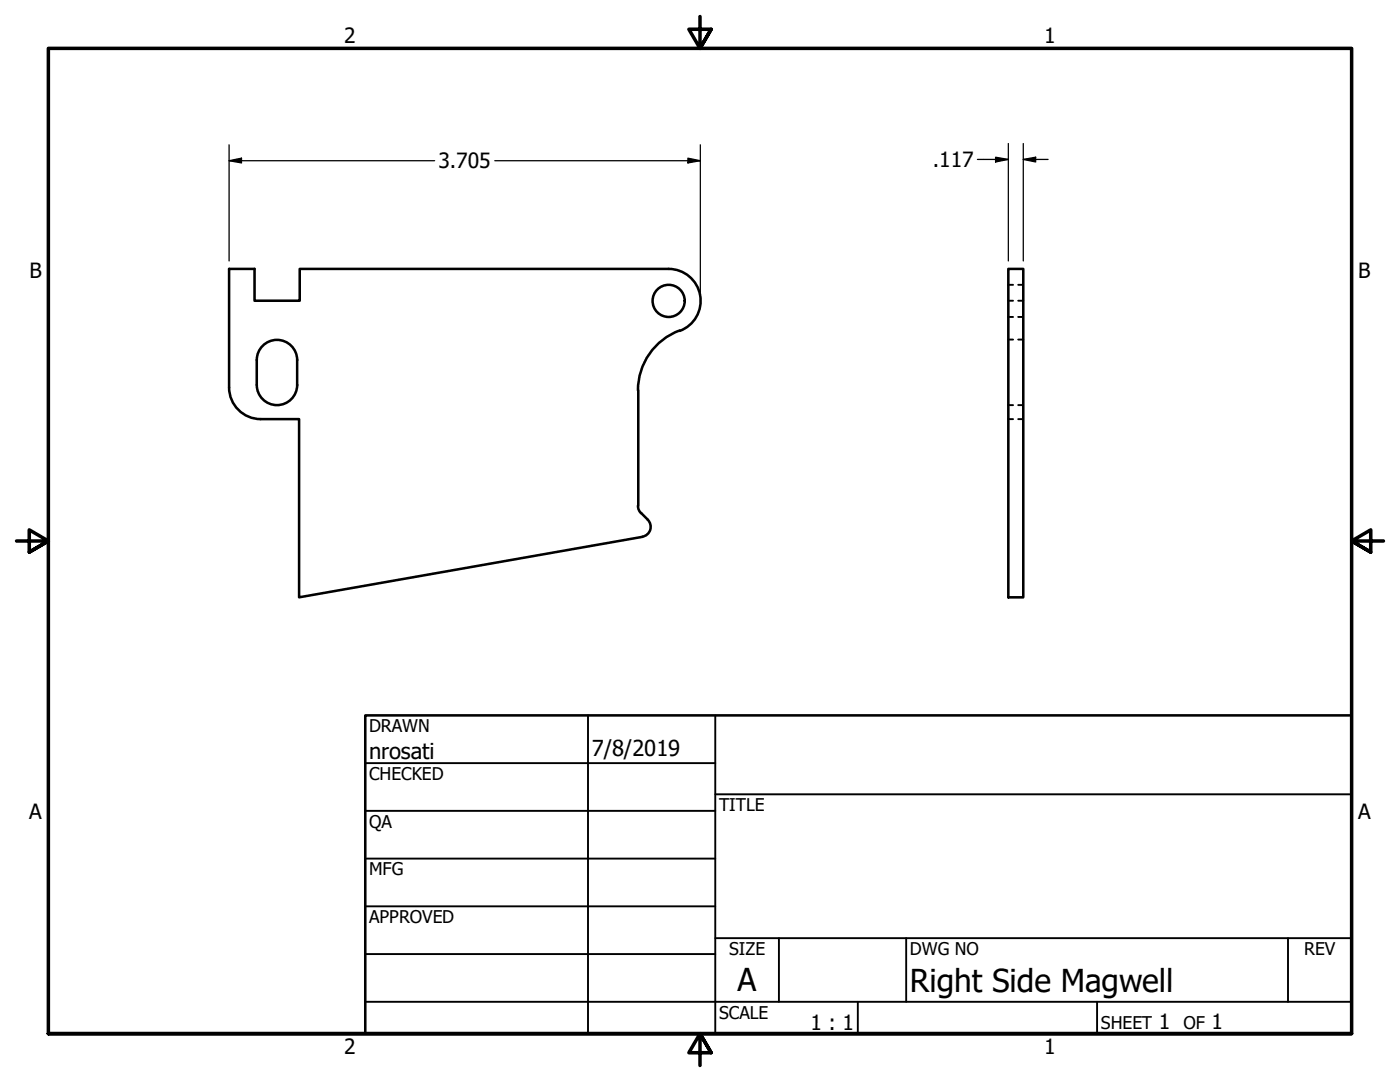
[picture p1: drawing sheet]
<svg xmlns="http://www.w3.org/2000/svg" width="279mm" height="216mm" viewBox="0 0 279 216" stroke-linecap="round" stroke-linejoin="round" font-family="sans-serif">
<!-- layer: Visible (ANSI) -->
<g fill="none" stroke="#000" stroke-width=".51">
<path d="M133.4 53.7h-73.6v6.3h-9v-6.3h-5.1v23.6M133.4 53.7a6.4 6.4 0 0 1 6.3 5.2 6.4 6.4 0 0 1-4 7.1M201.2 53.7h3v65.5h-3zM45.7 77.3a6.3 6.3 0 0 0 6.3 6.3M51.2 71.8a4 4 0 0 1 4.1-4 4 4 0 0 1 4 4.1M51.2 71.8v5M51.2 76.8a4 4 0 0 0 4.1 4 4 4 0 0 0 4-4M59.3 71.8v5M127.4 77.9v23M135.6 65.9a12.7 12.7 0 0 0-8.3 12M52.1 83.6h7.6v35.6l68.5-12.1M127.3 100.9a2.06 2.06 0 0 0 .6 1.5"/>
<path d="M128 102.4l1.3 1.3M129.3 103.7a2 2 0 0 1-1.1 3.4"/>
<circle cx="133.4" cy="60" r="3.2"/>
</g>
<!-- layer: Hidden (ANSI) -->
<path d="M201.2 56.8h1M203.2 56.8h1M201.2 60h1M201.2 63.2h1M201.2 67.8h1M203.2 60h1M203.2 63.2h1M203.2 67.8h1M201.2 83.6h1M201.2 80.8h1M203.2 83.6h1M203.2 80.8h1" fill="none" stroke="#000" stroke-width=".38"/>
<!-- layer: Border (ANSI) -->
<path d="M139.7 3.3v6.4l-2.2-3.9h4.4l-2.2 3.9 2.2-3.9M3.3 107.9h6.4l-3.9-2.2v4.5l3.9-2.3-3.9 2.3M276.1 107.9h-6.4l3.9-2.2v4.5l-3.9-2.3 3.9 2.3M9.7 206.2v-196.5h260v196.5h-260h260M141.9 210.1l-2.2-3.9 2.2 3.9h-4.4l2.2-3.9v6.4" fill="none" stroke="#000" stroke-width=".7"/>
<!-- layer: Title (ANSI) -->
<g fill="none" stroke="#000" stroke-width=".38">
<path d="M72.9 152.3h69.8M117.3 142.7v63.5M142.7 158.5h127M142.7 142.7v63.5M72.9 161.8h69.8M72.9 171.3h69.8M72.9 199.9h196.8M72.9 180.8h69.8M72.9 190.4h69.8M142.7 187.2h127M155.4 187.2v12.7M171.2 199.9v6.3"/>
<path d="M180.8 187.2v12.7M218.9 199.9v6.3M257 187.2v12.7"/>
</g>
<path d="M72.9 142.7h196.8v63.5h-196.8z" fill="none" stroke="#000" stroke-width=".51"/>
<!-- layer: Dimension (ANSI) -->
<path d="M45.7 32.1l2.5-.5v.9zM45.7 32.1h41M45.7 28.9v23.2M98.7 32.1h41.1M137.3 31.6l2.5 .5-2.5 .4zM139.8 28.9v29.5M195.1 31.8h6.1M198.7 31.4l2.5 .4-2.5 .5zM201.2 28.6v23.5M204.2 31.8l2.5-.4v.9zM204.2 31.8h5M204.2 28.6v23.5" fill="none" stroke="#000" stroke-width=".25"/>
<g fill="#000">
<path d="M45.7 32.1l2.5-.5v.9z" fill-rule="evenodd"/>
<path d="M137.3 31.6l2.5 .5-2.5 .4z" fill-rule="evenodd"/>
<path d="M198.7 31.4l2.5 .4-2.5 .5z" fill-rule="evenodd"/>
<path d="M204.2 31.8l2.5-.4v.9z" fill-rule="evenodd"/>
</g>
<g font-size="6.3">
<text x="147.2" y="197.7">A</text>
<text x="181.6" y="197.9">Right Side Magwell</text>
</g>
<g font-size="4.4">
<text x="73.7" y="151.4">nrosati</text>
<text x="118.1" y="150.8">7/8/2019</text>
</g>
<g font-size="4.2">
<text x="68.7" y="8.6">2</text>
<text x="208.4" y="8.6">1</text>
<text x="87.5" y="33.6">3.705</text>
<text x="186.2" y="33.3">.117</text>
<text x="5.9" y="55.5">B</text>
<text x="271.1" y="55.5">B</text>
<text x="5.8" y="163.4">A</text>
<text x="271" y="163.4">A</text>
<text x="161.7" y="205.5">1 : 1</text>
<text x="231.3" y="205.4">1</text>
<text x="241.8" y="205.4">1</text>
<text x="68.7" y="210.3">2</text>
<text x="208.4" y="210.3">1</text>
</g>
<g font-size="3.5">
<text x="73.7" y="146">DRAWN</text>
<text x="73.7" y="155.6">CHECKED</text>
<text x="143.5" y="161.8">TITLE</text>
<text x="73.7" y="165.2">QA</text>
<text x="73.7" y="174.7">MFG</text>
<text x="73.7" y="184.2">APPROVED</text>
<text x="145.5" y="190.6">SIZE</text>
<text x="181.6" y="190.6">DWG NO</text>
<text x="260.3" y="190.5">REV</text>
<text x="143.5" y="203.3">SCALE</text>
<text x="219.7" y="205.4">SHEET</text>
<text x="236.2" y="205.4">OF</text>
</g>
</svg>
